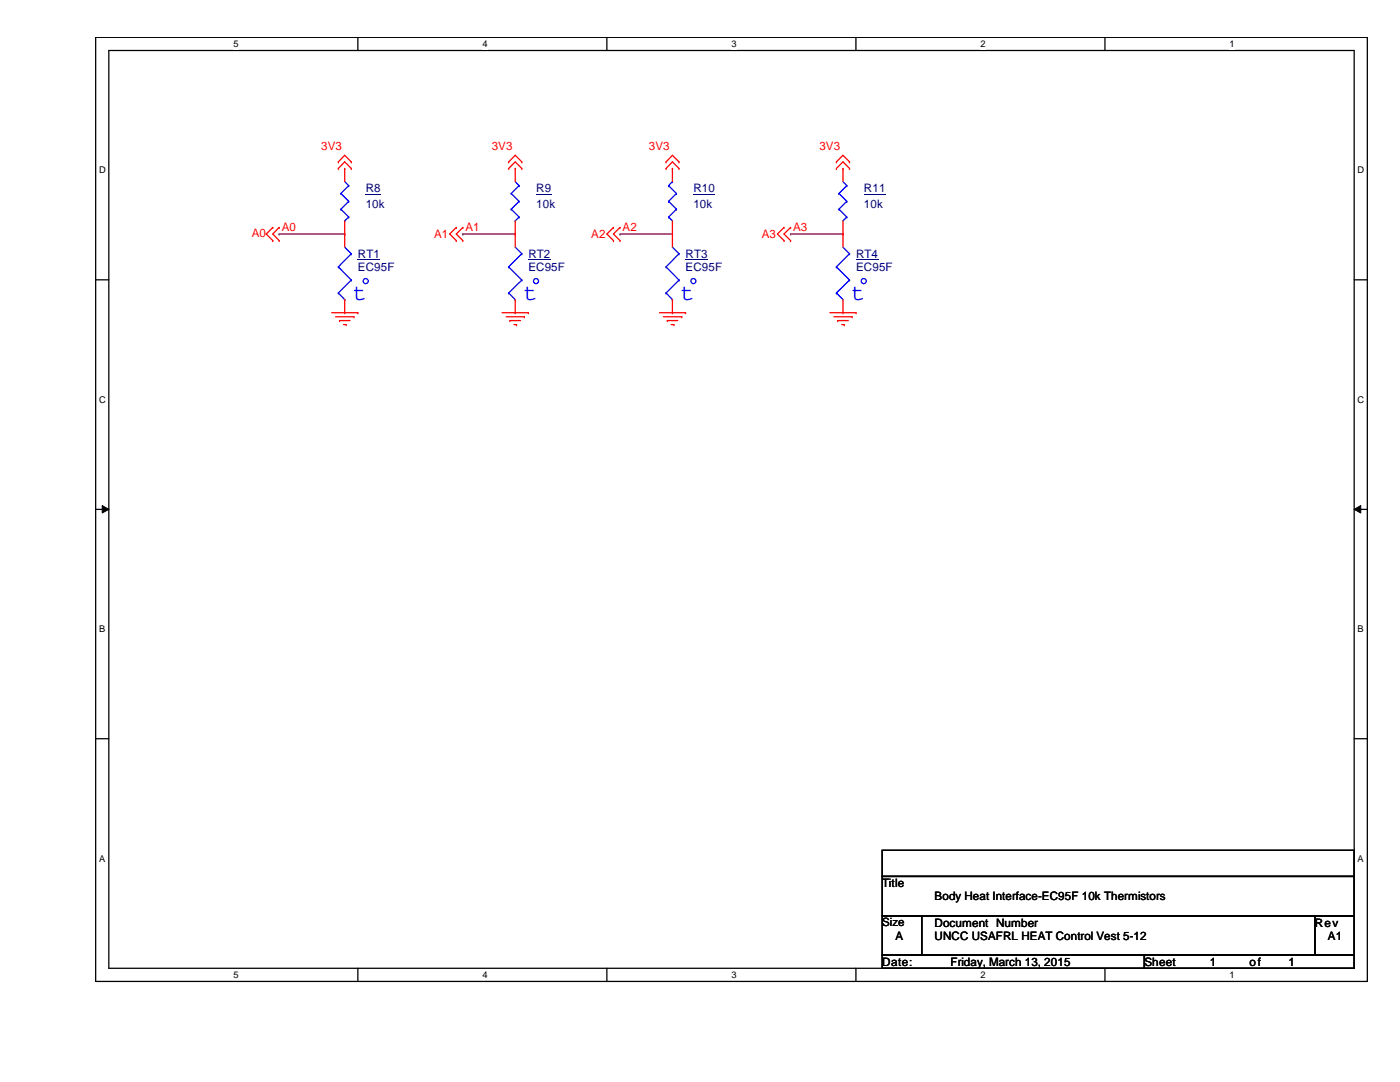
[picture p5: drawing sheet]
<svg xmlns="http://www.w3.org/2000/svg" width="279mm" height="216mm" viewBox="0 0 279 216" stroke-linecap="round" stroke-linejoin="round" font-family="sans-serif">
<path d="M19.1 7.5h253.8v188.3h-253.8zM21.7 10.1h248.6v183.1h-248.6z" fill="none" stroke="#000" stroke-width=".25"/>
<g fill="#fff">
<path d="M46.6 7.7h1v2.1h-1z"/>
<path d="M46.6 193.5h1v2.1h-1z"/>
</g>
<path d="M71.4 7.5v2.6M71.4 193.2v2.6" fill="none" stroke="#000" stroke-width=".25"/>
<g fill="#fff">
<path d="M96.3 7.7h1v2.1h-1z"/>
<path d="M96.3 193.5h1v2.1h-1z"/>
</g>
<path d="M121.1 7.5v2.6M121.1 193.2v2.6" fill="none" stroke="#000" stroke-width=".25"/>
<g fill="#fff">
<path d="M146 7.7h1v2.1h-1z"/>
<path d="M146 193.5h1v2.1h-1z"/>
</g>
<path d="M170.8 7.5v2.6M170.8 193.2v2.6" fill="none" stroke="#000" stroke-width=".25"/>
<g fill="#fff">
<path d="M195.7 7.7h1v2.1h-1z"/>
<path d="M195.7 193.5h1v2.1h-1z"/>
</g>
<path d="M220.5 7.5v2.6M220.5 193.2v2.6" fill="none" stroke="#000" stroke-width=".25"/>
<g fill="#fff">
<path d="M245.4 7.7h1v2.1h-1z"/>
<path d="M245.4 193.5h1v2.1h-1z"/>
<path d="M19.8 32.9h1.3v2.1h-1.3z"/>
<path d="M270.9 32.9h1.3v2.1h-1.3z"/>
<path d="M19.8 78.7h1.3v2.1h-1.3z"/>
<path d="M270.9 78.7h1.3v2.1h-1.3z"/>
</g>
<path d="M19.1 55.8h2.6M270.3 55.8h2.6" fill="none" stroke="#000" stroke-width=".25"/>
<g fill="#fff">
<path d="M19.8 124.5h1.2v2.1h-1.2z"/>
<path d="M270.9 124.5h1.3v2.1h-1.3z"/>
</g>
<path d="M19.1 101.6h2.6M270.3 101.6h2.6" fill="none" stroke="#000" stroke-width=".25"/>
<path d="M20.4 100.9l1.3 .7-1.3 .8zM270.3 101.6l1.3-.7v1.5z" fill="#000"/>
<path d="M20.4 100.9l1.3 .7-1.3 .8zM270.3 101.6l1.3-.7v1.5z" fill="none" stroke="#000" stroke-width=".2"/>
<g fill="#fff">
<path d="M19.8 170.3h1.2v2h-1.2z"/>
<path d="M270.9 170.3h1.3v2h-1.3z"/>
</g>
<path d="M19.1 147.4h2.6M270.3 147.4h2.6M176.1 169.7h94.2v5.2h-94.2zM176.1 174.9h94.2v7.9h-94.2zM176.1 182.8h7.8v7.8h-7.8zM176.1 190.6h52.3v2.6h-52.3zM183.9 182.8h78.5v7.8h-78.5zM228.4 190.6h41.9v2.6h-41.9zM262.4 182.8h7.9v7.8h-7.9z" fill="none" stroke="#000" stroke-width=".25"/>
<path d="M55.7 46.7h.1M55.7 46.7h13.1M92.4 46.7h.1M92.4 46.7h10.4M123.7 46.7h.1M123.7 46.7h10.5M157.8 46.7h.1M157.8 46.7h10.4" fill="none" stroke="#800040" stroke-width=".25"/>
<g fill="none" stroke="#f00" stroke-width=".25">
<path d="M67.5 32.3h.1M67.5 33.6h.1M67.5 32.3l1.3-1.3 1.3 1.3M67.5 33.6l1.3-1.3 1.3 1.3M68.8 33.6h.1M68.8 33.6v2.6M70.1 32.3h.1M70.1 33.6h.1M101.5 32.3h.1M101.5 33.6h.1M101.5 32.3l1.3-1.3 1.3 1.3M101.5 33.6l1.3-1.3 1.3 1.3"/>
<path d="M102.8 33.6h.1M102.8 33.6v2.6M104.1 32.3h.1M104.1 33.6h.1M132.9 32.3h.1M132.9 33.6h.1M132.9 32.3l1.3-1.3 1.3 1.3M132.9 33.6l1.3-1.3 1.3 1.3M134.2 33.6h.1M134.2 33.6v2.6M135.5 32.3h.1M135.5 33.6h.1"/>
<path d="M166.9 32.3h.1M166.9 33.6h.1M166.9 32.3l1.3-1.3 1.3 1.3M166.9 33.6l1.3-1.3 1.3 1.3M168.2 33.6h.1M168.2 33.6v2.6M169.5 32.3h.1M169.5 33.6h.1M54.4 45.4h.1M54.4 48h.1M54.4 45.4l-1.3 1.3 1.3 1.3M55.7 45.4h.1"/>
<path d="M55.7 48h.1M55.7 45.4l-1.3 1.3 1.3 1.3M68.8 46.7h.1M68.8 44.1v5.2M68.8 59.8v2.6M91.1 45.4h.1M91.1 48h.1M91.1 45.4l-1.4 1.3 1.4 1.3M92.4 45.4h.1M92.4 48h.1M92.4 45.4l-1.3 1.3 1.3 1.3M102.8 46.7h.1"/>
<path d="M102.8 44.1v5.2M102.8 59.8v2.6M122.4 45.4h.1M122.4 48h.1M122.4 45.4l-1.3 1.3 1.3 1.3M123.7 45.4h.1M123.7 48h.1M123.7 45.4l-1.3 1.3 1.3 1.3M134.2 46.7h.1M134.2 44.1v5.2M134.2 59.8v2.6M156.5 45.4h.1"/>
<path d="M156.5 48h.1M156.5 45.4l-1.3 1.3 1.3 1.3M157.8 45.4h.1M157.8 48h.1M157.8 45.4l-1.3 1.3 1.3 1.3M168.2 46.7h.1M168.2 44.1v5.2M168.2 59.8v2.6M66.2 62.4h5.2M67 63.2h3.7M67.8 64h.1M67.8 64h2.1"/>
<path d="M68.5 64.8h.6M68.8 62.4h.1M69.1 64.8h.1M70.7 63.2h.1M71.4 62.4h.1M100.2 62.4h5.3M101 63.2h3.6M101.8 64h.1M101.8 64h2.1M102.6 64.8h.5M102.8 62.4h.1M103.1 64.8h.1"/>
<path d="M104.6 63.2h.1M105.5 62.4h.1M131.6 62.4h5.2M132.4 63.2h3.7M133.2 64h.1M133.2 64h2.1M133.9 64.8h.6M134.2 62.4h.1M134.5 64.8h.1M136.1 63.2h.1M136.8 62.4h.1M165.6 62.4h5.3"/>
<path d="M166.4 63.2h3.7M167.2 64h.1M167.2 64h2.1M168 64.8h.5M168.2 62.4h.1M168.5 64.8h.1M170.1 63.2h.1M170.9 62.4h.1"/>
</g>
<g fill="none" stroke="#00f" stroke-width=".25">
<path d="M68 38.6h.1M68 38.6l1.6 1.6M68.8 36.2l.8 .8M69.6 37h.1M69.6 37l-1.6 1.6M102 38.6h.1M102 38.6l1.6 1.6M102.8 36.2l.8 .8M103.6 37h.1M103.6 37l-1.6 1.6M133.4 37h.1M133.4 37l1.6 1.6"/>
<path d="M134.2 36.2h.1M134.2 36.2l-.8 .8M135 38.6h.1M135 38.6l-1.6 1.6M167.4 38.6h.1M167.4 38.6l1.6 1.6M168.2 36.2l.8 .8M169 37h.1M169 37l-1.6 1.6M67.5 53.3h.1M67.5 58.5h.1M67.5 53.3l2.6 2.6"/>
<path d="M67.5 58.5l1.3 1.3M68 41.7h.1M68 41.7l1.6 1.6M68.8 44.1h.1M68.8 59.8h.1M68.8 49.3l1.3 1.3M69.6 40.2h.1M69.6 43.3h.1M69.6 40.2l-1.6 1.5M69.6 43.3l-.8 .8M70.1 50.6h.1M70.1 55.9h.1"/>
<path d="M70.1 50.6l-2.6 2.7M70.1 55.9l-2.6 2.6M101.5 53.3h.1M101.5 58.5h.1M101.5 53.3l2.6 2.6M101.5 58.5l1.3 1.3M102 41.7h.1M102 41.7l1.6 1.6M102.8 59.8h.1M102.8 44.1h.1M102.8 49.3l1.3 1.3M103.6 40.2h.1"/>
<path d="M103.6 43.3h.1M103.6 40.2l-1.6 1.5M103.6 43.3l-.8 .8M104.1 50.6h.1M104.1 55.9h.1M104.1 50.6l-2.6 2.7M104.1 55.9l-2.6 2.6M132.9 53.3h.1M132.9 58.5h.1M132.9 53.3l2.6 2.6M132.9 58.5l1.3 1.3M133.4 43.3h.1"/>
<path d="M133.4 40.2h.1M133.4 43.3l.8 .8M133.4 40.2l1.6 1.5M134.2 59.8h.1M134.2 49.3l1.3 1.3M135 41.7h.1M135 41.7l-1.6 1.6M135.5 50.6h.1M135.5 55.9h.1M135.5 50.6l-2.6 2.7M135.5 55.9l-2.6 2.6M166.9 53.3h.1"/>
<path d="M166.9 58.5h.1M166.9 53.3l2.6 2.6M166.9 58.5l1.3 1.3M167.4 41.7h.1M167.4 41.7l1.6 1.6M168.2 59.8h.1M168.2 44.1h.1M168.2 49.3l1.3 1.3M169 40.2h.1M169 43.3h.1M169 40.2l-1.6 1.5M169 43.3l-.8 .8"/>
<path d="M169.5 50.6h.1M169.5 55.9h.1M169.5 50.6l-2.6 2.7M169.5 55.9l-2.6 2.6"/>
<circle cx="73" cy="56.1" r=".51"/>
<circle cx="107" cy="56.1" r=".51"/>
<circle cx="138.4" cy="56.1" r=".51"/>
<circle cx="172.4" cy="56.1" r=".51"/>
</g>
<path d="M73 38.7h3M107 38.7h3M138.4 38.7h4.3M172.4 38.7h4.3M71.4 51.8h4.4M105.5 51.8h4.4M136.8 51.8h4.4M170.9 51.8h4.4" fill="none" stroke="#000080" stroke-width=".2"/>
<g font-size="4.7" fill="#00f">
<text x="70.4" y="59.9">t</text>
<text x="104.4" y="59.9">t</text>
<text x="135.8" y="59.9">t</text>
<text x="169.8" y="59.9">t</text>
</g>
<g font-size="2.3" fill="#f00">
<text x="64.1" y="30">3V3</text>
<text x="98.1" y="30">3V3</text>
<text x="129.5" y="30">3V3</text>
<text x="163.5" y="30">3V3</text>
<text x="50.2" y="47.3">A0</text>
<text x="56.2" y="46.2">A0</text>
<text x="86.6" y="47.5">A1</text>
<text x="92.9" y="46.2">A1</text>
<text x="118" y="47.5">A2</text>
<text x="124.2" y="46.2">A2</text>
<text x="152" y="47.5">A3</text>
<text x="158.3" y="46.2">A3</text>
</g>
<g font-size="2.3" fill="#000080">
<text x="73" y="38.4">R8</text>
<text x="73" y="41.5">10k</text>
<text x="107" y="38.4">R9</text>
<text x="107" y="41.5">10k</text>
<text x="138.4" y="38.4">R10</text>
<text x="138.4" y="41.5">10k</text>
<text x="172.4" y="38.4">R11</text>
<text x="172.4" y="41.5">10k</text>
<text x="71.4" y="51.5">RT1</text>
<text x="105.5" y="51.5">RT2</text>
<text x="136.8" y="51.5">RT3</text>
<text x="170.9" y="51.5">RT4</text>
<text x="71.4" y="54.1">EC95F</text>
<text x="105.5" y="54.1">EC95F</text>
<text x="136.8" y="54.1">EC95F</text>
<text x="170.9" y="54.1">EC95F</text>
</g>
<g font-size="2.3">
<text x="176.1" y="177">Title</text>
<text x="186.5" y="179.7">Body Heat Interface-EC95F 10k Thermistors</text>
<text x="176.1" y="184.8">Size</text>
<text x="186.5" y="184.9">Document Number</text>
<text x="262.4" y="184.9">Rev</text>
<text x="178.7" y="187.5">A</text>
<text x="186.5" y="187.5">UNCC USAFRL HEAT Control Vest 5-12</text>
<text x="265" y="187.5">A1</text>
<text x="176.1" y="192.7">Date:</text>
<text x="189.7" y="192.7">Friday, March 13, 2015</text>
<text x="228.4" y="192.7">Sheet</text>
<text x="241.5" y="192.7">1</text>
<text x="249.3" y="192.7">o f</text>
<text x="257.2" y="192.7">1</text>
</g>
<g font-size="1.9">
<text x="46.6" y="9.4">5</text>
<text x="96.3" y="9.4">4</text>
<text x="146" y="9.4">3</text>
<text x="195.7" y="9.4">2</text>
<text x="245.4" y="9.4">1</text>
<text x="19.8" y="34.6">D</text>
<text x="270.9" y="34.6">D</text>
<text x="19.8" y="80.3">C</text>
<text x="270.9" y="80.3">C</text>
<text x="19.8" y="126.2">B</text>
<text x="270.9" y="126.2">B</text>
<text x="19.8" y="171.9">A</text>
<text x="270.9" y="171.9">A</text>
<text x="46.6" y="195.2">5</text>
<text x="96.3" y="195.2">4</text>
<text x="146" y="195.2">3</text>
<text x="195.7" y="195.2">2</text>
<text x="245.4" y="195.2">1</text>
</g>
</svg>
